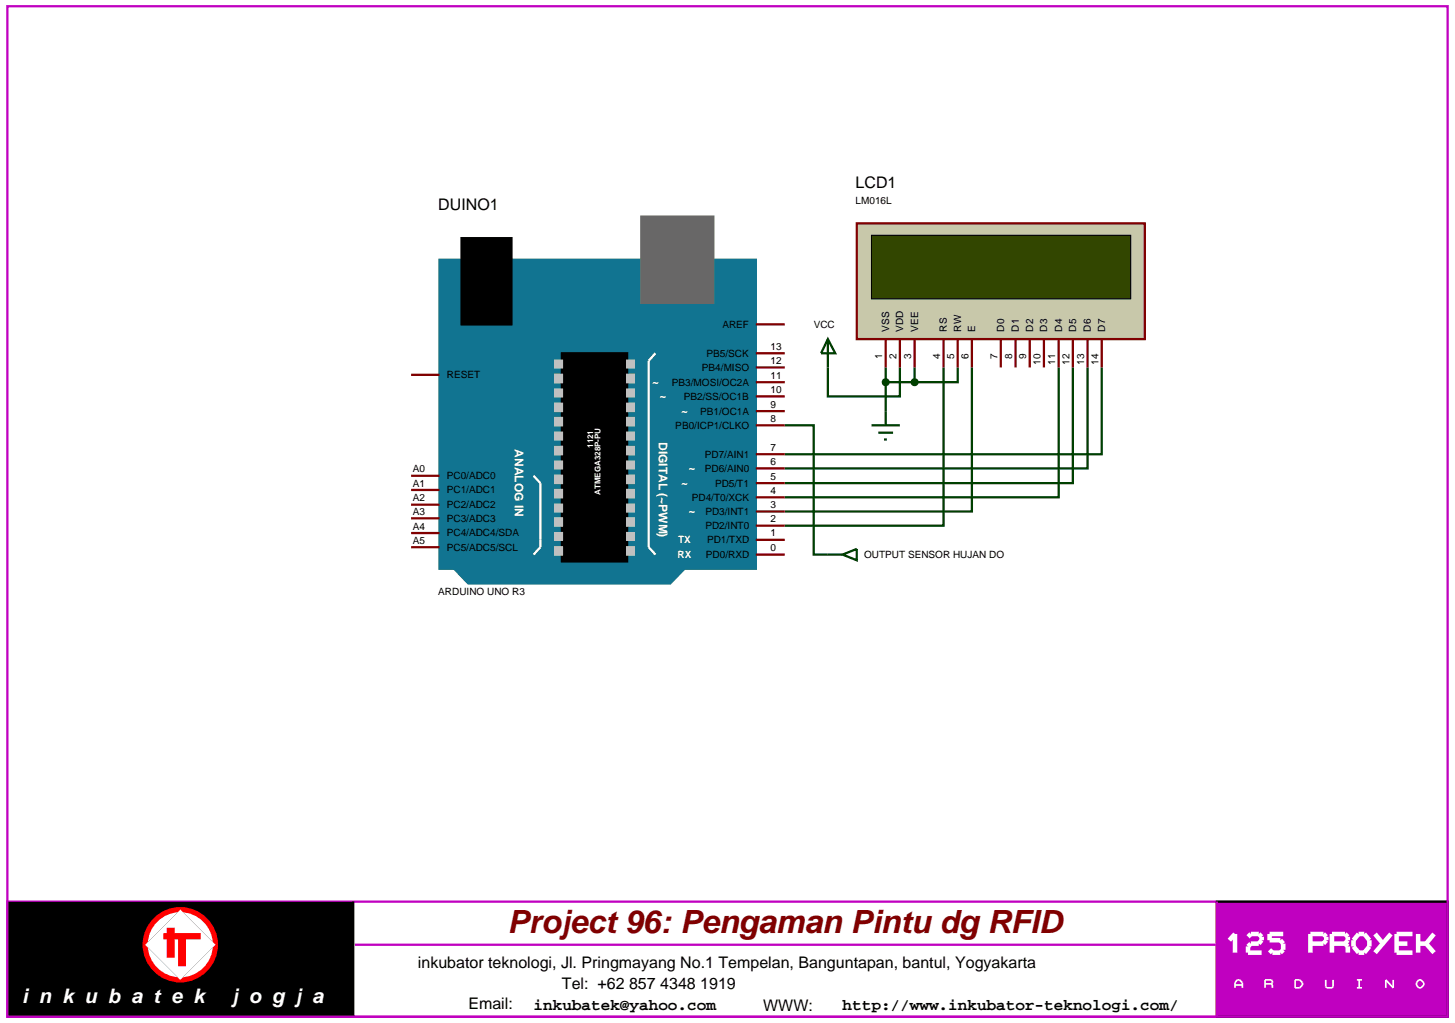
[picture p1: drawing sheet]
<svg xmlns="http://www.w3.org/2000/svg" width="257mm" height="180mm" viewBox="0 0 257 180" stroke-linecap="round" stroke-linejoin="round" font-family="sans-serif">
<g fill="none" stroke="#004000" stroke-width=".4">
<path d="M138.4 75h5.1v22.8h5.1M146 64.8v5.1h12.7v-5.1M156.2 64.8v7.7M156.2 67.4h5.1M161.3 64.8v2.6M166.4 64.8v27.9h-28M168.9 64.8v2.6h-7.6M171.4 64.8v25.4h-33M186.7 64.8v22.9h-48.3M189.2 64.8v20.4h-50.8M191.8 64.8v17.8h-53.4M194.3 64.8v15.3h-55.9"/>
<path d="M148.6 97.8l2.5-1v2z"/>
</g>
<g fill="#117491" stroke="#117491" stroke-width=".4">
<path d="M80.1 100.3h40.6l-2.5 2.6h-35.6z"/>
<path d="M77.5 45.8h55.8v54.5h-55.8z"/>
</g>
<path d="M113.1 38.2h12.7v15.2h-12.7z" fill="#686767" stroke="#686767" stroke-width=".4"/>
<path d="M81.4 42h8.8v15.2h-8.8zM99.1 62.3h11.5v36.7h-11.5z" fill="#000" stroke="#000" stroke-width=".4"/>
<path d="M115.6 62.3l-1.2 1.3v32.9l1.2 1.3M94.1 83.9l1.2 1.3v11.3l-1.2 1.3" fill="none" stroke="#fff" stroke-width=".4"/>
<g fill="#c0c0c0" stroke="#c0c0c0" stroke-width=".4">
<path d="M110.6 63.6h1.2v1.2h-1.2z"/>
<path d="M110.6 66.1h1.2v1.3h-1.2z"/>
<path d="M110.6 68.7h1.2v1.2h-1.2z"/>
<path d="M110.6 71.2h1.2v1.3h-1.2z"/>
<path d="M110.6 73.7h1.2v1.3h-1.2z"/>
<path d="M110.6 76.3h1.2v1.2h-1.2z"/>
<path d="M110.6 78.8h1.2v1.3h-1.2z"/>
<path d="M110.6 81.4h1.2v1.2h-1.2z"/>
<path d="M110.6 83.9h1.2v1.3h-1.2z"/>
<path d="M110.6 86.4h1.2v1.3h-1.2z"/>
<path d="M110.6 89h1.2v1.2h-1.2z"/>
<path d="M110.6 91.4h1.2v1.3h-1.2z"/>
<path d="M110.6 94h1.2v1.2h-1.2z"/>
<path d="M110.6 96.5h1.2v1.3h-1.2z"/>
<path d="M97.9 63.6h1.2v1.2h-1.2z"/>
<path d="M97.9 66.1h1.2v1.3h-1.2z"/>
<path d="M97.9 68.7h1.2v1.2h-1.2z"/>
<path d="M97.9 71.2h1.2v1.3h-1.2z"/>
<path d="M97.9 73.7h1.2v1.3h-1.2z"/>
<path d="M97.9 76.3h1.2v1.2h-1.2z"/>
<path d="M97.9 78.8h1.2v1.3h-1.2z"/>
<path d="M97.9 81.4h1.2v1.2h-1.2z"/>
<path d="M97.9 83.9h1.2v1.3h-1.2z"/>
<path d="M97.9 86.4h1.2v1.3h-1.2z"/>
<path d="M97.9 89h1.2v1.2h-1.2z"/>
<path d="M97.9 91.4h1.2v1.3h-1.2z"/>
<path d="M97.9 94h1.2v1.2h-1.2z"/>
<path d="M97.9 96.5h1.2v1.3h-1.2z"/>
</g>
<g fill="none" stroke="#800000" stroke-width=".4">
<path d="M133.3 57.2h5.1M72.5 66.1h5M133.3 75h5.1M133.3 72.5h5.1M133.3 69.9h5.1M133.3 67.4h5.1M133.3 64.8h5.1M133.3 62.3h5.1M72.5 96.5h5M72.5 94h5M72.5 91.4h5M72.5 89h5"/>
<path d="M72.5 86.4h5M72.5 83.9h5M133.3 97.8h5.1M133.3 95.2h5.1M133.3 92.7h5.1M133.3 90.2h5.1M133.3 87.7h5.1M133.3 85.2h5.1M133.3 82.6h5.1M133.3 80.1h5.1"/>
</g>
<path d="M151.1 39.4h50.8v20.4h-50.8z" fill="#c8c8aa" stroke="#800000" stroke-width=".4"/>
<path d="M153.7 41.5h45.7v11.2h-45.7z" fill="#324600" stroke="#000" stroke-width=".2"/>
<g fill="none" stroke="#800000" stroke-width=".4">
<path d="M156.2 59.8v5M158.7 59.8v5M161.3 59.8v5M166.4 59.8v5M168.9 59.8v5M171.4 59.8v5M176.5 59.8v5M179.1 59.8v5M181.6 59.8v5M184.1 59.8v5M186.7 59.8v5M189.2 59.8v5"/>
<path d="M191.8 59.8v5M194.3 59.8v5"/>
</g>
<path d="M161 67l.3-.1-.5 .5zM161.3 66.9l.3 .1 .2 .4zM161.3 67.9l.5-.5-.2 .4zM160.8 67.4l.5 .5-.3-.1z" fill="#004000" stroke="#004000" stroke-width=".4"/>
<path d="M160.8 67.4l.5-.5 .5 .5-.5 .5z" fill="#004000"/>
<path d="M146 59.8l1.3 2.5h-2.5zM146 59.8v5M153.7 75h5M154.9 76.3h2.6M155.9 77.5h.5M156.2 72.5v2.5" fill="none" stroke="#004000" stroke-width=".4"/>
<path d="M155.8 67.1l.4-.2-.5 .5zM156.2 66.9l.4 .2 .1 .3zM156.7 67.4l-.1 .3-.4 .2zM155.7 67.4l.5 .5-.3-.1z" fill="#004000" stroke="#004000" stroke-width=".4"/>
<path d="M155.7 67.4l.5-.5 .5 .5-.5 .5z" fill="#004000"/>
<path d="M1.3 159h254v20.3h-254z" fill="#fff" stroke="#c000c0" stroke-width=".4"/>
<path d="M214.6 159h40.7v20.3h-40.7z" fill="#c000c0" stroke="#000" stroke-width=".4"/>
<path d="M62.3 159v20.3" fill="none" stroke="#000" stroke-width=".4"/>
<path d="M214.6 159v20.3M62.6 166.6h151.8" fill="none" stroke="#c000c0" stroke-width=".4"/>
<g fill="none" stroke="#fff" stroke-width=".8" stroke-linecap="butt">
<path d="M216.8 165.8l1-1.1v3.3M220.1 165.2l.5-.5h1.4l.5 .5v.6l-.5 .6h-1.4l-.5 .5v1.1h2.4M226.3 164.7h-2.4v1.1h1.9l.5 .6v1.1l-.5 .5h-1.4l-.5-.5M231.1 166.4h2.3l.5-.6v-.6l-.5-.5h-2.3v3.3M234.9 166.4h2.3M237.2 166.4l.5-.6v-.6l-.5-.5h-2.3v3.3M237.2 166.4l.5 .5v1.1M239.6 164.7h1l.9 1.1v1.1l-.9 1.1h-1l-.9-1.1v-1.1zM242.5 164.7l1.4 1.7M245.3 164.7l-2.8 3.3M246.3 166.4h1.9M249.1 164.7h-2.8v3.3h2.8"/>
<path d="M250.1 166.4h1.4M250.1 164.7v3.3M251.5 166.4l1.4 1.6M252.9 164.7l-1.4 1.7"/>
</g>
<path d="M217.8 174.2v-.9l.4-.5h.4l.5 .5v.9M217.8 173.7h1.3M223.1 173.5h1.1M224.2 173.5l.2-.2v-.3l-.2-.2h-1.1v1.4M224.2 173.5l.2 .2v.5M228.4 172.8h.8l.5 .5v.4l-.5 .5h-.8zM233.8 172.8v1.2l.2 .2h.9l.2-.2v-1.2M239.3 172.8h.9M239.3 174.2h.9M239.7 172.8v1.4M245.7 172.8v1.4l-1.3-1.4v1.4M250.2 172.8h.4l.5 .5v.4l-.5 .5h-.4l-.4-.5v-.4z" fill="none" stroke="#fff" stroke-width=".3"/>
<path d="M1.6 159.2h60.5v19.9h-60.5z" fill="#000" stroke="#000" stroke-width=".4"/>
<path d="M27.4 162.2a6.2 6.2 0 0 1 4.4-1.8l-6.2 6.2a6.2 6.2 0 0 1 1.8-4.4zM31.8 160.4a6.2 6.2 0 0 1 6.2 6.2zM31.8 172.8l6.2-6.2a6.2 6.2 0 0 1-6.2 6.2zM25.6 166.6l6.2 6.2a6.2 6.2 0 0 1-6.2-6.2z" fill="#fff" stroke="#f00" stroke-width=".9" stroke-linecap="butt"/>
<path d="M31.8 160.4l6.2 6.2-6.2 6.2-6.2-6.2z" fill="#fff"/>
<path d="M28.8 165.1h6.6" fill="none" stroke="#f00" stroke-width="1.1" stroke-linecap="butt"/>
<path d="M30.1 163.6v5.3M32.1 165.3v5.1" fill="none" stroke="#f00" stroke-width="1.4" stroke-linecap="butt"/>
<path d="M1.3 1.1h254v178.2h-254z" fill="none" stroke="#c000c0" stroke-width=".4"/>
<text font-size="5.6" fill="#800000" x="89.5" y="164.6">Project 96: Pengaman Pintu dg RFID</text>
<g font-size="3.5" fill="#fff">
<text x="3.9" y="176.9">i n k u b a t e k</text>
<text x="41" y="176.9">j o g j a</text>
</g>
<g font-size="2.8">
<text x="150.9" y="33.2">LCD1</text>
<text x="77.3" y="37.1">DUINO1</text>
<text x="73.7" y="170.7">inkubator teknologi, Jl. Pringmayang No.1 Tempelan, Banguntapan, bantul, Yogyakarta</text>
<text x="82.6" y="178">Email:</text>
<text x="94.1" y="178">inkubatek@yahoo.com</text>
<text x="99.1" y="174.5">Tel: +62 857 4348 1919</text>
<text x="134.6" y="178.3">WWW:</text>
<text x="148.6" y="178">http://www.inkubator-teknologi.com/</text>
</g>
<g font-size="2.1" fill="#fff">
<text x="115" y="68">~</text>
<text x="116.3" y="70.5">~</text>
<text x="116.2" y="77.9" transform="rotate(90 116.2 77.9)">DIGITAL (~PWM)</text>
<text x="120.1" y="73.1">~</text>
<text x="90.8" y="79.2" transform="rotate(90 90.8 79.2)">ANALOG IN</text>
<text x="121.4" y="83.2">~</text>
<text x="120.1" y="85.8">~</text>
<text x="121.4" y="90.8">~</text>
</g>
<g font-size="1.8">
<text x="150.9" y="36">LM016L</text>
<text x="127.4" y="57.8">AREF</text>
<text x="143.5" y="57.8">VCC</text>
<text x="156.8" y="58.5" transform="rotate(-90 156.8 58.5)">VSS</text>
<text x="159.3" y="58.5" transform="rotate(-90 159.3 58.5)">VDD</text>
<text x="161.9" y="58.5" transform="rotate(-90 161.9 58.5)">VEE</text>
<text x="167" y="58.5" transform="rotate(-90 167 58.5)">RS</text>
<text x="169.5" y="58.5" transform="rotate(-90 169.5 58.5)">RW</text>
<text x="172" y="58.5" transform="rotate(-90 172 58.5)">E</text>
<text x="177.1" y="58.5" transform="rotate(-90 177.1 58.5)">D0</text>
<text x="179.7" y="58.5" transform="rotate(-90 179.7 58.5)">D1</text>
<text x="182.2" y="58.5" transform="rotate(-90 182.2 58.5)">D2</text>
<text x="184.7" y="58.5" transform="rotate(-90 184.7 58.5)">D3</text>
<text x="187.3" y="58.5" transform="rotate(-90 187.3 58.5)">D4</text>
<text x="189.8" y="58.5" transform="rotate(-90 189.8 58.5)">D5</text>
<text x="192.4" y="58.5" transform="rotate(-90 192.4 58.5)">D6</text>
<text x="194.9" y="58.5" transform="rotate(-90 194.9 58.5)">D7</text>
<text x="123.8" y="65.4">PB4/MISO</text>
<text x="124.6" y="62.9">PB5/SCK</text>
<text x="135.9" y="64.2">12</text>
<text x="135.9" y="61.7">13</text>
<text x="155.6" y="63.3" transform="rotate(-90 155.6 63.3)">1</text>
<text x="158.1" y="63.3" transform="rotate(-90 158.1 63.3)">2</text>
<text x="160.7" y="63.3" transform="rotate(-90 160.7 63.3)">3</text>
<text x="165.8" y="63.3" transform="rotate(-90 165.8 63.3)">4</text>
<text x="168.3" y="63.3" transform="rotate(-90 168.3 63.3)">5</text>
<text x="170.8" y="63.3" transform="rotate(-90 170.8 63.3)">6</text>
<text x="175.9" y="63.3" transform="rotate(-90 175.9 63.3)">7</text>
<text x="178.5" y="63.3" transform="rotate(-90 178.5 63.3)">8</text>
<text x="181" y="63.3" transform="rotate(-90 181 63.3)">9</text>
<text x="183.5" y="64.3" transform="rotate(-90 183.5 64.3)">10</text>
<text x="186.1" y="64.3" transform="rotate(-90 186.1 64.3)">11</text>
<text x="188.6" y="64.3" transform="rotate(-90 188.6 64.3)">12</text>
<text x="191.2" y="64.3" transform="rotate(-90 191.2 64.3)">13</text>
<text x="193.7" y="64.3" transform="rotate(-90 193.7 64.3)">14</text>
<text x="78.8" y="66.7">RESET</text>
<text x="118.5" y="68">PB3/MOSI/OC2A</text>
<text x="120.6" y="70.5">PB2/SS/OC1B</text>
<text x="135.9" y="71.9">9</text>
<text x="135.9" y="69.3">10</text>
<text x="135.9" y="66.8">11</text>
<text x="119.1" y="75.6">PB0/ICP1/CLKO</text>
<text x="123.5" y="73.1">PB1/OC1A</text>
<text x="135.9" y="74.4">8</text>
<text x="72.8" y="83.3">A0</text>
<text x="124.3" y="83.2">PD6/AIN0</text>
<text x="124.3" y="80.7">PD7/AIN1</text>
<text x="135.9" y="82">6</text>
<text x="135.9" y="79.5">7</text>
<text x="72.8" y="88.4">A2</text>
<text x="72.8" y="85.8">A1</text>
<text x="78.8" y="89.6">PC2/ADC2</text>
<text x="78.8" y="87">PC1/ADC1</text>
<text x="78.8" y="84.5">PC0/ADC0</text>
<text x="122" y="88.3">PD4/T0/XCK</text>
<text x="126.1" y="85.8">PD5/T1</text>
<text x="135.9" y="89.6">3</text>
<text x="135.9" y="87.1">4</text>
<text x="135.9" y="84.6">5</text>
<text x="72.8" y="95.9">A5</text>
<text x="72.8" y="93.4">A4</text>
<text x="72.8" y="90.8">A3</text>
<text x="78.8" y="94.6">PC4/ADC4/SDA</text>
<text x="78.8" y="92">PC3/ADC3</text>
<text x="124.4" y="93.3">PD2/INT0</text>
<text x="124.4" y="90.8">PD3/INT1</text>
<text x="124.7" y="95.8">PD1/TXD</text>
<text x="135.9" y="94.6">1</text>
<text x="135.9" y="92.1">2</text>
<text x="78.8" y="97.1">PC5/ADC5/SCL</text>
<text x="124.5" y="98.4">PD0/RXD</text>
<text x="135.9" y="97.2">0</text>
<text x="152.4" y="98.4">OUTPUT SENSOR HUJAN DO</text>
<text x="77.3" y="104.9">ARDUINO UNO R3</text>
</g>
<g font-size="1.8" fill="#fff">
<text x="119.6" y="95.8">TX</text>
<text x="119.5" y="98.4">RX</text>
</g>
<g font-size="1.4" fill="#fff">
<text x="104.6" y="79" transform="rotate(-90 104.6 79)">1121</text>
<text x="105.9" y="87.3" transform="rotate(-90 105.9 87.3)">ATMEGA328P-PU</text>
</g>
</svg>
